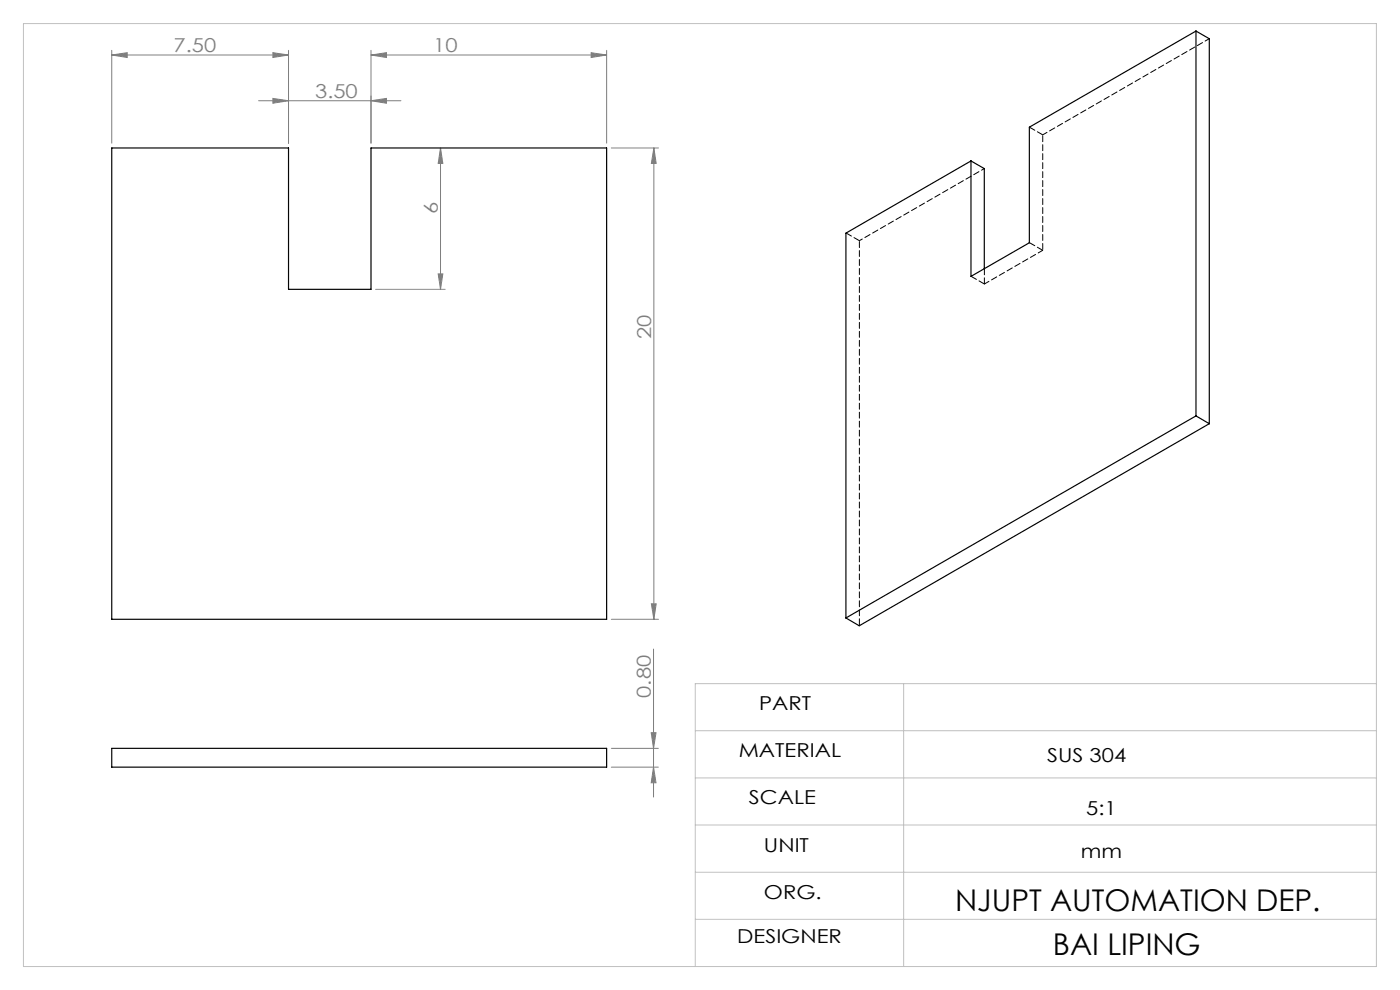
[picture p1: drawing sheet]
<svg xmlns="http://www.w3.org/2000/svg" width="297mm" height="210mm" viewBox="0 0 297 210" stroke-linecap="round" stroke-linejoin="round" font-family="sans-serif">
<g fill="none" stroke="#808080" stroke-width=".21">
<path d="M23.7 11.7l3.3-.5v1zM23.7 10.7v19.7M23.7 11.7h37.5M57.9 11.2l3.3 .5-3.3 .5zM61.2 10.7v19.7M78.7 11.7l3.3-.5v1zM78.7 11.7h50M78.7 10.7v19.7M125.4 11.2l3.3 .5-3.3 .5zM128.7 10.7v19.7M54.9 21.4h30.2M57.9 20.9l3.3 .5-3.3 .5z"/>
<path d="M78.7 21.4l3.3-.5v1zM93.5 31.4l.4 3.3h-.9zM93.5 31.4v30M129.7 31.4h10M138.7 31.4v100M138.7 31.4l.5 3.3h-1zM93 58.1h.9l-.4 3.3zM79.7 61.4h14.7M129.7 131.4h10M138.2 128.1h1l-.5 3.3zM138.6 137.7v31.4M129.7 158.7h10"/>
<path d="M138.1 155.4h1.1l-.6 3.3zM129.7 162.7h10M138.6 162.7l.6 3.3h-1.1z"/>
</g>
<path d="M5 5h287v200h-287zM147.5 155h144.5M191.7 145v60M292 145h-144.5v60M147.5 165h144.5M147.5 175h144.5M147.5 185h144.5M147.5 195h144.5" fill="none" stroke="#c0c0c0" stroke-width=".21"/>
<g fill="#808080">
<path d="M57.9 11.2l3.3 .5-3.3 .5zM23.7 11.7l3.3-.5v1zM78.7 21.4l3.3-.5v1zM57.9 20.9l3.3 .5-3.3 .5z"/>
<path d="M125.4 11.2l3.3 .5-3.3 .5zM78.7 11.7l3.3-.5v1z"/>
<path d="M138.2 128.1h1l-.5 3.3zM138.7 31.4l.5 3.3h-1z"/>
<path d="M93.5 31.4l.4 3.3h-.9zM93 58.1h.9l-.4 3.3zM138.1 155.4h1.1l-.6 3.3zM138.6 162.7l.6 3.3h-1.1z"/>
</g>
<path d="M253.7 6.6l-35.3 20.4v24.5l-12.4 7.1v-24.5M253.7 6.6v81.6M253.7 6.6l2.8 1.6v81.7M23.7 31.4h37.5v30h17.5v-30h50v100h-105zM206 34.1l-26.5 15.4v81.6M206 34.1l2.8 1.7v21.2M253.7 88.2l-74.2 42.9M253.7 88.2l2.8 1.7M256.5 89.9l-74.2 42.8-2.8-1.6M23.7 158.7h105v4h-105z" fill="none" stroke="#000" stroke-width=".25"/>
<path d="M256.6 8.2l-35.4 20.4M221.2 53.1l-12.4 7.1" fill="none" stroke="#000" stroke-width=".21" stroke-dasharray="1.3 .6" stroke-dashoffset=".2"/>
<path d="M221.2 28.6v24.5M182.3 51.1v81.6" fill="none" stroke="#000" stroke-width=".21" stroke-dasharray="1.3 .6" stroke-dashoffset="-.2"/>
<path d="M218.4 27l2.8 1.6M179.5 49.4l2.8 1.7M206 58.6l2.8 1.6M218.4 51.5l2.8 1.6M208.8 60.2v-3.2" fill="none" stroke="#000" stroke-width=".21" stroke-dasharray="1.3 .6"/>
<path d="M208.8 35.7l-26.5 15.4" fill="none" stroke="#000" stroke-width=".21" stroke-dasharray="1.3 .6" stroke-dashoffset=".6"/>
<g font-size="6.3">
<text x="202.6" y="193.2">NJUPT AUTOMATION DEP.</text>
<text x="223.4" y="202.5">BAI LIPING</text>
</g>
<g font-size="4.1" fill="#808080">
<text x="36.8" y="11.1">7.50</text>
<text x="91.9" y="11.1">10</text>
<text x="66.9" y="20.8">3.50</text>
<text x="92.9" y="45.4" transform="rotate(-90 92.9 45.4)">6</text>
<text x="138.1" y="71.9" transform="rotate(-90 138.1 71.9)">20</text>
<text x="138.1" y="148" transform="rotate(-90 138.1 148)">0.80</text>
</g>
<g font-size="4.1">
<text x="161.1" y="150.7">PART</text>
<text x="156.7" y="160.6">MATERIAL</text>
<text x="222.2" y="161.6">SUS 304</text>
<text x="158.9" y="170.6">SCALE</text>
<text x="230.4" y="173">5:1</text>
<text x="162.1" y="180.7">UNIT</text>
<text x="229.3" y="181.9">mm</text>
<text x="162.1" y="190.7">ORG.</text>
<text x="156.4" y="200">DESIGNER</text>
</g>
</svg>
